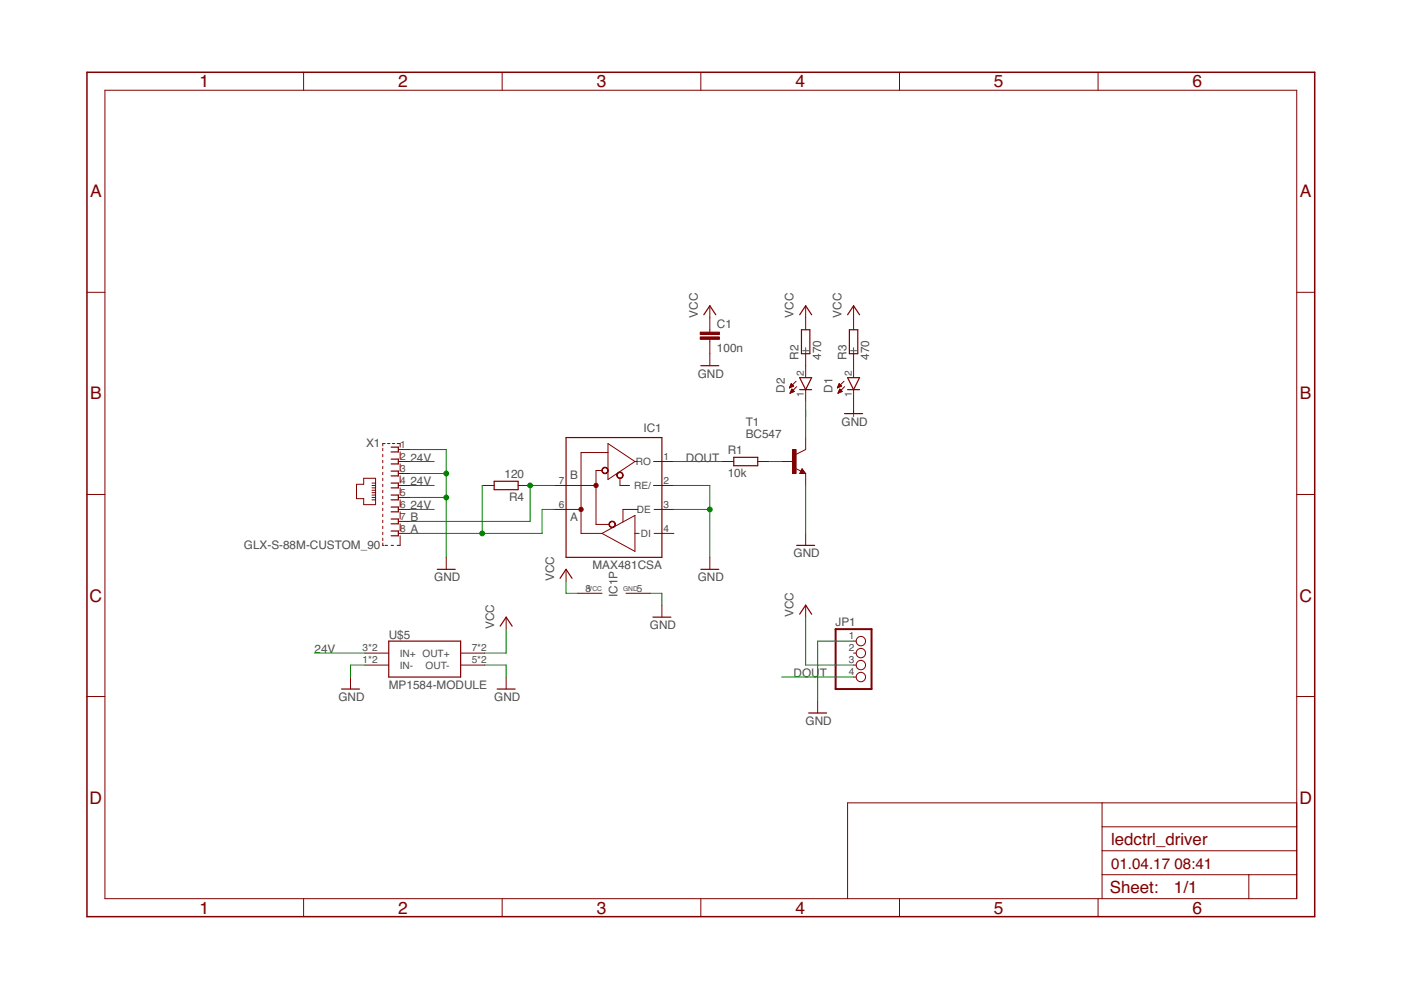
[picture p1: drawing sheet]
<svg xmlns="http://www.w3.org/2000/svg" width="297mm" height="210mm" viewBox="0 0 297 210" stroke-linecap="round" stroke-linejoin="round" font-family="sans-serif">
<path d="M170.2 74.4h1.2M170.8 73.7v1.3M180.3 74.4h1.3M181 73.7v1.3M170.8 87.1v1.2M181 87.1v1.2" fill="none" stroke="#505050" stroke-width=".21"/>
<g fill="none" stroke="#800000" stroke-width=".25">
<path d="M148.6 77.5h3.8M149.2 66.7l1.3-1.9 1.3 1.9M169.5 66.7l1.3-1.9 1.3 1.9M169.9 69.9h1.8v5.1h-1.8zM179.7 66.7l1.3-1.9 1.2 1.9M180.1 69.9h1.8v5.1h-1.8zM82.9 94.8h1.6v1h-1.6M82.9 97.3h1.6v1.1h-1.6M82.9 99.9h1.6v1h-1.6M120 92.8h20.3v25.4h-20.3zM155.6 97h5.1v1.7h-5.1zM169.5 82.6h2.6"/>
<path d="M169.5 80.1h2.6l-1.3 2.5zM170.1 99.9l.1 .2h-.4l.3-.5 .5 .7h-.8M179.1 87.7h3.8M179.7 80.1h2.5l-1.2 2.5zM179.7 82.6h2.5M82.9 102.4h1.6v1h-1.6M82.9 105h1.6v1h-1.6M82.9 107.5h1.6v1h-1.6M82.9 110h1.6v1.1h-1.6M82.9 112.6h1.6v1h-1.6M104.8 102h5.1v1.8h-5.1zM168.9 115.6h3.8"/>
<path d="M82.4 135.9h15.3v7.7h-15.3zM92.7 120.7h3.8M106 132.8l1.3-1.9 1.3 1.9M118.7 122.6l1.3-1.9 1.3 1.9M138.4 130.9h3.8M148.6 120.7h3.8M169.5 130.2l1.3-1.9 1.3 1.9M72.4 146.1h3.8M105.4 146.1h3.8M171.4 151.2h3.9"/>
</g>
<g fill="none" stroke="#800000" stroke-width=".21">
<path d="M22.2 19.1h252.7v171.4h-252.7zM64.4 15.3v3.8M106.5 15.3v3.8M148.6 15.3v3.8M190.7 15.3v3.8M232.8 15.3v3.8M18.4 62h3.8M150.5 64.8v5.6M150.5 71.9v5.6M170.8 64.8v5.1M170.8 75v5.1M181 64.8v5.1"/>
<path d="M181 75v5.1M274.9 62h3.8M81.2 95.1v.5M81.2 96.3v.5M81.2 97.6v.5M81.2 98.9v.5M81.7 94h-.5v.6M82.2 94h.5M83.2 94h.5M84.2 94h.6v.8M84.5 95.3h2.5M84.5 97.9h2.5"/>
<path d="M84.8 95.8v1.5M84.8 98.4v1.5M127.6 99.8h-1.2v11.4h2.8M128.9 95.9h-5.7v17.2h4.4M128.9 94l5.7 3.9-5.7 3.8zM134.6 97.9h.5M138.6 97.9h4.3M153 97.9h2.6M160.7 97.9h2.5M165.7 97.9h2.6M167.4 82.2h.1M167.4 82.1h.3"/>
<path d="M167.5 82h.5M167.5 83.3h.1M167.5 81.9h.7M167.6 83.2h.3M167.6 81.7h.6M167.6 83.1h.6M167.6 81.6h.4M167.7 83h.7M167.7 81.5h.2M167.7 82.8h.5M167.7 81.4h.1M167.8 81.3l.5 .6-.9 .3"/>
<path d="M167.8 81.3l-.4 .9M167.8 82.7h.3M167.9 82.6h.1M167.9 82.5l.5 .5-.9 .4zM168.6 99.3l1.2 .6M168.8 80.8l-1.4 1.4M168.9 82l-1.4 1.4M170.1 99.4l.7 1h-1.3zM170.8 92.8v2.5l-2 1M170.8 82.6v2.6M177.5 82.2h.1M177.6 82.1h.2"/>
<path d="M177.7 82h.4M177.7 83.3h.1M177.7 81.9h.7M177.7 83.2h.4M177.7 81.7h.6M177.8 83.1h.6M177.8 81.6h.4M177.8 83h.7M177.8 81.5h.3M177.9 82.8h.5M177.9 81.4h.1M177.9 81.3l.5 .6-.9 .3z"/>
<path d="M177.9 82.7h.4M178 82.6h.2M178.1 82.5l.5 .5-.9 .4zM178.9 80.8l-1.4 1.4M179.1 82l-1.4 1.4M181 82.6v5.1M18.4 104.8h3.8M75.6 102.7h1.5v-1.3h2.5v5.6h-2.5v-1.3h-1.5zM78.9 102.4h.7M78.9 102.9h.7M78.9 103.4h.7M78.9 103.9h.7"/>
<path d="M78.9 104.5h.7M78.9 105h.7M78.9 105.5h.7M78.9 106h.7M81.2 115.1v.5h.2M81.2 100.1v.5M81.2 101.4v.5M81.2 102.7v.5M81.2 103.9v.6M81.2 105.2v.5M81.2 106.5v.5M81.2 107.8v.5"/>
<path d="M81.2 109v.5M81.2 110.3v.5M81.2 111.6v.5M81.2 112.8v.5M81.2 114.1v.5M81.7 115.6h.5M82.9 115.6h.5M84.5 102.9h2.5M84.5 105.5h2.5M84.5 100.4h2.5M84.5 108h2.5M84.5 110.6h2.5"/>
<path d="M84.5 113.1h2.5M84.8 113.6v2h-.6M84.8 100.9v1.5M84.8 103.4v1.6M84.8 106v1.5M84.8 108.5v1.5M84.8 111.1v1.5M94.6 118.2v2.5M102.2 102.9h2.6M109.9 102.9h2.5M117.5 102.9h8.9M117.5 108h5.7"/>
<path d="M127.6 113.1l7-3.8v7.6zM131.4 101.4v1.5h2.1M134.6 113.1h.9M135.3 108h-3.2v2.7M138.6 102.9h4.3M138.7 108h4.2M138.7 113.1h4.2M150.5 118.2v2.5M170.8 100.4v2.5M170.8 113.1v2.5M274.9 104.8h3.8M77.4 138.5h5"/>
<path d="M97.7 138.5h5M107.3 130.9v2.5M120 120.7v2.6M122.6 125.8h5M132.7 125.8h5.1M140.3 128.3v2.6M170.8 128.3v2.6M181 138.5h.5M181 135.9h.5M18.4 147.7h3.8M74.3 143.6v2.5M77.4 141h5"/>
<path d="M97.7 141h5M107.3 143.6v2.5M173.4 148.6v2.6M181 141h.5M181 143.6h.5M274.9 147.7h3.8M233.7 170.2v20.3M233.7 175.3h41.2M274.9 170.2h-95.2v20.3M64.4 190.5v3.9M106.5 190.5v3.9M148.6 190.5v3.9"/>
<path d="M190.7 190.5v3.9M232.8 190.5v3.9M233.7 185.5h41.2M233.7 180.4h41.2M264.8 185.5v5"/>
<circle cx="182.5" cy="138.5" r=".99"/>
<circle cx="182.5" cy="135.9" r=".99"/>
<circle cx="182.5" cy="143.6" r=".99"/>
<circle cx="182.5" cy="141" r=".99"/>
</g>
<g fill="#800000" stroke="#800000" stroke-width=".21">
<path d="M130.9 100.3a.7 .7 0 0 1 1.1 .1 .7 .7 0 0 1-.4 1.1 .7 .7 0 0 1-.9-.7h.2a.56 .56 0 0 1 .7-.6 .56 .56 0 0 1 .2 .9 .56 .56 0 0 1-.9-.1l-.2-.2z" fill-rule="evenodd"/>
<path d="M127.7 99.3a.7 .7 0 0 1 1.2 .1 .7 .7 0 0 1-.4 1 .7 .7 0 0 1-.9-.6h.1a.56 .56 0 0 1 .8-.6 .56 .56 0 0 1 .2 .9 .56 .56 0 0 1-1-.2l-.1-.1z" fill-rule="evenodd"/>
<path d="M129.3 110.7a.7 .7 0 0 1 1.1 .1 .7 .7 0 0 1-.4 1 .7 .7 0 0 1-.9-.6h.1a.57 .57 0 0 1 .8-.6 .57 .57 0 0 1 .2 1 .57 .57 0 0 1-.9-.2l-.2-.2z" fill-rule="evenodd"/>
<path d="M126 102.7a.46 .46 0 0 1 .7-.1 .46 .46 0 0 1-.1 .7 .46 .46 0 0 1-.7-.4h.5h-.5z" fill-rule="evenodd"/>
<path d="M122.8 107.8a.46 .46 0 0 1 .7-.1 .46 .46 0 0 1-.1 .7 .46 .46 0 0 1-.7-.4h.6h-.6z" fill-rule="evenodd"/>
</g>
<g fill="#800000" stroke="#800000" stroke-width=".21">
<path d="M168 95.3h.8v5.1h-.8z"/>
<path d="M148.5 71.4h4v.5h-4z"/>
<path d="M148.5 70.4h4v.5h-4z"/>
</g>
<path d="M177.2 133.4h7.6v12.7h-7.6z" fill="none" stroke="#800000" stroke-width=".42"/>
<path d="M18.4 15.3h260.3v179.1h-260.3z" fill="none" stroke="#800000" stroke-width=".32"/>
<g fill="none" stroke="#008000" stroke-width=".21">
<path d="M87 97.9h5.1M87 95.3h7.6v22.9M142.9 97.9h10.1M163.2 97.9h2.5M170.8 85.2v7.6M87 108h5.1M87 102.9h5.1M87 100.4h7.6M87 105.5h7.6M102.2 102.9v10.2M117.5 108h-2.6v5.1h-27.9M117.5 102.9h-5.1v7.7h-25.4"/>
<path d="M142.9 108h7.6M142.9 102.9h7.6v15.3M170.8 102.9v10.2M66.7 138.5h10.7M107.3 133.4v5.1h-4.6M120 123.3v2.5h2.6M137.8 125.8h2.5v2.5M170.8 130.9v10.1h10.2M181 135.9h-7.6v12.7M77.4 141h-3.1v2.6M102.7 141h4.6v2.6M165.7 143.6h15.3"/>
</g>
<g fill="#008000" stroke="#008000" stroke-width=".21">
<circle cx="150.5" cy="108" r=".51"/>
<circle cx="94.6" cy="100.4" r=".51"/>
<circle cx="94.6" cy="105.5" r=".51"/>
<circle cx="102.2" cy="113.1" r=".51"/>
<circle cx="112.4" cy="102.9" r=".51"/>
</g>
<g font-size="3.7" fill="#800000">
<text x="42.3" y="18.5">1</text>
<text x="84.4" y="18.5">2</text>
<text x="126.5" y="18.5">3</text>
<text x="168.6" y="18.5">4</text>
<text x="210.7" y="18.5">5</text>
<text x="252.9" y="18.5">6</text>
<text x="19.1" y="41.8">A</text>
<text x="275.6" y="41.8">A</text>
<text x="19.1" y="84.7">B</text>
<text x="275.6" y="84.7">B</text>
<text x="19" y="127.6">C</text>
<text x="275.5" y="127.6">C</text>
<text x="19" y="170.4">D</text>
<text x="275.5" y="170.4">D</text>
<text x="42.3" y="193.7">1</text>
<text x="84.4" y="193.7">2</text>
<text x="126.5" y="193.7">3</text>
<text x="168.6" y="193.7">4</text>
<text x="210.7" y="193.7">5</text>
<text x="252.9" y="193.7">6</text>
</g>
<g font-size="3.6" fill="#800000">
<text x="235.6" y="179.1">ledctrl_driver</text>
<text x="235.3" y="189.4">Sheet:</text>
<text x="248.9" y="189.3">1/1</text>
</g>
<g font-size="3.2" fill="#800000">
<text x="235.6" y="184.2">01.04.17</text>
<text x="249" y="184.2">08:41</text>
</g>
<g font-size="2.5" fill="#505050">
<text x="148" y="67.4" transform="rotate(-90 148 67.4)">VCC</text>
<text x="152" y="69.5">C1</text>
<text x="168.3" y="67.4" transform="rotate(-90 168.3 67.4)">VCC</text>
<text x="178.4" y="67.4" transform="rotate(-90 178.4 67.4)">VCC</text>
<text x="152" y="74.6">100n</text>
<text x="169.3" y="76.3" transform="rotate(-90 169.3 76.3)">R2</text>
<text x="174.1" y="76.3" transform="rotate(-90 174.1 76.3)">470</text>
<text x="179.5" y="76.3" transform="rotate(-90 179.5 76.3)">R3</text>
<text x="184.3" y="76.3" transform="rotate(-90 184.3 76.3)">470</text>
<text x="148" y="80.1">GND</text>
<text x="166.4" y="83.2" transform="rotate(-90 166.4 83.2)">D2</text>
<text x="176.5" y="83.2" transform="rotate(-90 176.5 83.2)">D1</text>
<text x="77.6" y="94.8">X1</text>
<text x="136.4" y="91.5">IC1</text>
<text x="158.1" y="92.8">BC547</text>
<text x="158.1" y="90.2">T1</text>
<text x="178.4" y="90.2">GND</text>
<text x="87" y="97.9">24V</text>
<text x="107" y="101.4">120</text>
<text x="120.9" y="101.7">B</text>
<text x="145.4" y="97.9">DOUT</text>
<text x="154.3" y="101.2">10k</text>
<text x="154.3" y="96.4">R1</text>
<text x="87" y="102.9">24V</text>
<text x="107.9" y="106.2">R4</text>
<text x="87" y="108">24V</text>
<text x="87" y="113.1">A</text>
<text x="87" y="110.5">B</text>
<text x="120.9" y="110.5">A</text>
<text x="51.7" y="116.4">GLX-S-88M-CUSTOM_90</text>
<text x="168.3" y="118.2">GND</text>
<text x="92.1" y="123.2">GND</text>
<text x="117.5" y="123.2" transform="rotate(-90 117.5 123.2)">VCC</text>
<text x="125.6" y="120.7">MAX481CSA</text>
<text x="148" y="123.2">GND</text>
<text x="130.9" y="126.5" transform="rotate(-90 130.9 126.5)">IC1P</text>
<text x="168.3" y="130.9" transform="rotate(-90 168.3 130.9)">VCC</text>
<text x="82.4" y="135.4">U$5</text>
<text x="104.8" y="133.4" transform="rotate(-90 104.8 133.4)">VCC</text>
<text x="137.8" y="133.4">GND</text>
<text x="177.2" y="132.8">JP1</text>
<text x="66.7" y="138.5">24V</text>
<text x="168.3" y="143.6">DOU</text>
<text x="173.8" y="143.6">T</text>
<text x="71.8" y="148.6">GND</text>
<text x="82.4" y="146.1">MP1584-MODULE</text>
<text x="104.8" y="148.6">GND</text>
<text x="170.8" y="153.7">GND</text>
</g>
<g font-size="2.1" fill="#505050">
<text x="170.5" y="79.7" transform="rotate(-90 170.5 79.7)">2</text>
<text x="180.6" y="79.7" transform="rotate(-90 180.6 79.7)">2</text>
<text x="170.5" y="84.2" transform="rotate(-90 170.5 84.2)">1</text>
<text x="180.6" y="84.2" transform="rotate(-90 180.6 84.2)">1</text>
<text x="84.8" y="95">1</text>
<text x="84.8" y="97.5">2</text>
<text x="84.8" y="100">3</text>
<text x="134.8" y="98.6">RO</text>
<text x="140.7" y="97.5">1</text>
<text x="84.8" y="102.6">4</text>
<text x="84.8" y="105.1">5</text>
<text x="84.8" y="107.7">6</text>
<text x="118.5" y="107.7">6</text>
<text x="118.5" y="102.6">7</text>
<text x="134.4" y="103.7">RE/</text>
<text x="140.7" y="102.6">2</text>
<text x="140.7" y="107.7">3</text>
<text x="84.8" y="110.2">7</text>
<text x="84.8" y="112.7">8</text>
<text x="135" y="108.8">DE</text>
<text x="135.9" y="113.8">DI</text>
<text x="140.7" y="112.7">4</text>
<text x="124.1" y="125.4">8</text>
<text x="135.1" y="125.4">5</text>
<text x="180" y="135.6">1</text>
<text x="76.9" y="138.1">3*2</text>
<text x="76.9" y="140.7">1*2</text>
<text x="84.8" y="139.2">IN+ OUT+</text>
<text x="84.8" y="141.8">IN-</text>
<text x="90.2" y="141.8">OUT-</text>
<text x="100" y="138.1">7*2</text>
<text x="100" y="140.7">5*2</text>
<text x="180" y="138.1">2</text>
<text x="180" y="140.7">3</text>
<text x="180" y="143.2">4</text>
</g>
<g font-size="1.4" fill="#505050">
<text x="124.7" y="125.3">VCC</text>
<text x="132.1" y="125.3">GND</text>
</g>
</svg>
